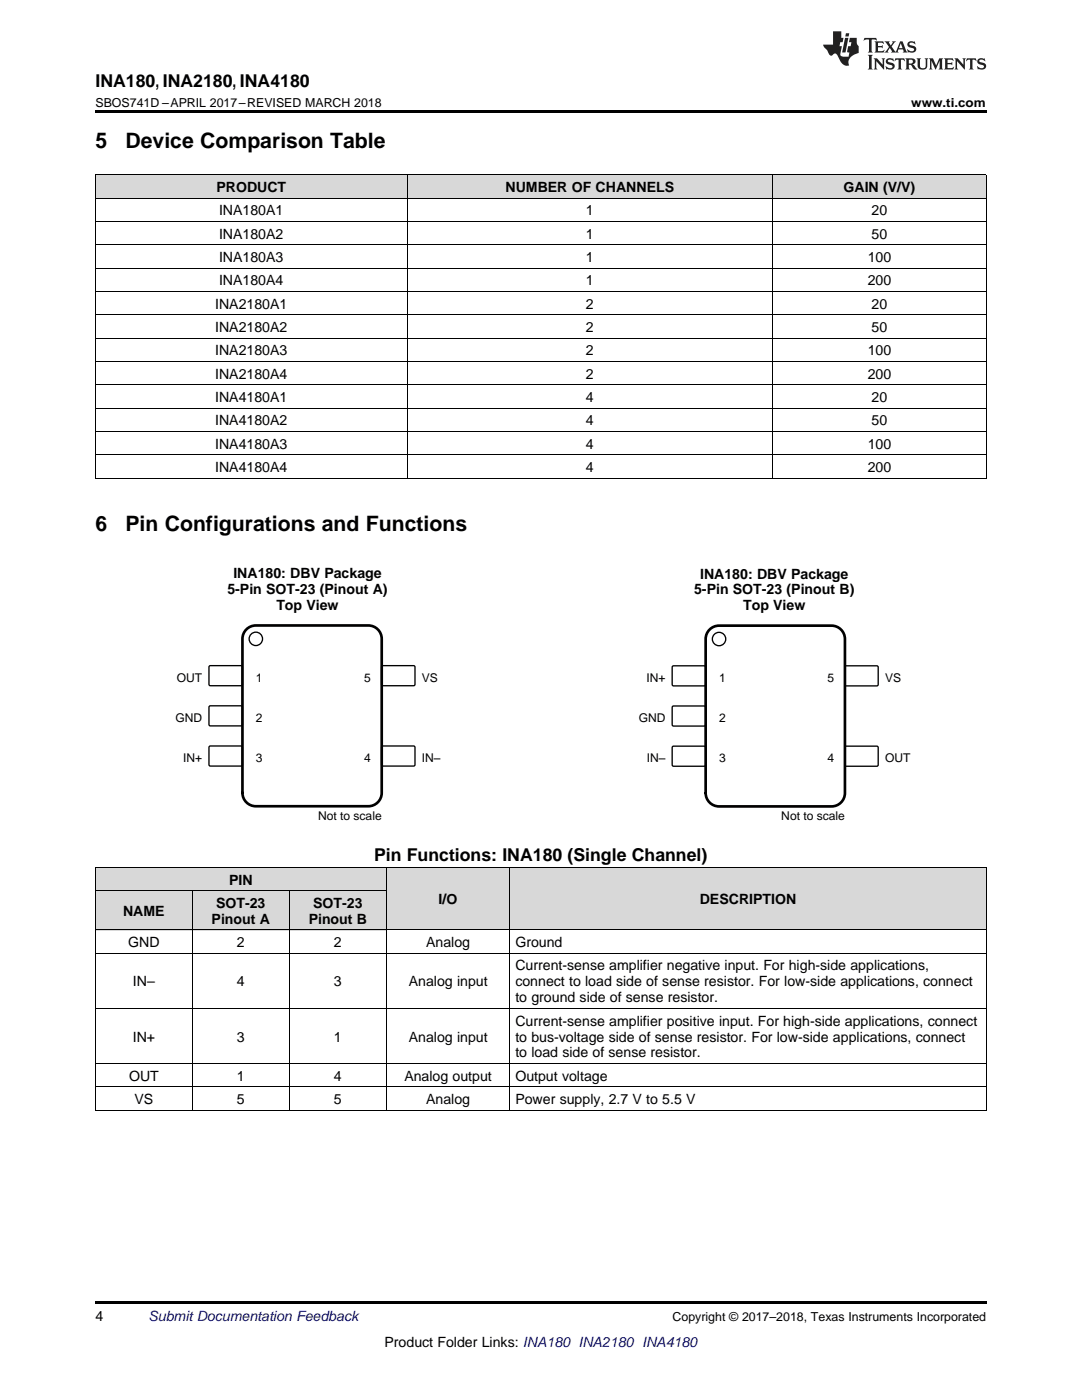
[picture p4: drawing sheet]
<svg xmlns="http://www.w3.org/2000/svg" width="216mm" height="279mm" viewBox="0 0 216 279" stroke-linecap="round" stroke-linejoin="round" font-family="sans-serif">
<g fill="#d8d8d8">
<path d="M77.1 173.1h24.7v12.5h-24.7z"/>
<path d="M101.8 173.1h95v12.5h-95z"/>
<path d="M19 177.8h19.4v7.8h-19.4z"/>
<path d="M38.4 177.8h19.3v7.8h-19.3z"/>
<path d="M57.7 177.8h19.4v7.8h-19.4z"/>
<path d="M19 173.1h19.4v4.7h-19.4z"/>
<path d="M38.4 173.1h19.3v4.7h-19.3z"/>
<path d="M57.7 173.1h19.4v4.7h-19.4z"/>
<path d="M19 34.9h62.3v4.7h-62.3z"/>
<path d="M81.3 34.9h72.9v4.7h-72.9z"/>
<path d="M154.2 34.9h42.6v4.7h-42.6z"/>
</g>
<path d="M19 221.6h.2zM57.6 221.6h.1zM77 221.6h.1zM101.7 221.6h.1zM196.7 221.6h.1zM19 259.7h177.8v.5h-177.8z" fill="#000"/>
<g fill="none" stroke="#000" stroke-width=".2">
<path d="M19 177.7h58.1M19 173.1h177.8M19.1 173.1v48.5M38.3 177.8v43.8M57.7 177.8v43.8M77.1 173.1v48.5M101.7 173.1v48.5M196.8 173.1v48.5M19 190.2h177.8M19 185.6h177.8M19 216.9h177.8M19 212.2h177.8"/>
<path d="M19 201.2h177.8M19 221.6h177.8"/>
</g>
<path d="M134.3 132.9h6.4l.1 .2v3.7l-.3 .1h-6.2l-.2-.3v-3.5z" fill-rule="evenodd" fill="#fff"/>
<path d="M134.3 132.9h6.4l.1 .2v3.7l-.3 .1h-6.2l-.2-.3v-3.5z" fill="none" stroke="#000" stroke-width=".27"/>
<path d="M134.3 140.9h6.4l.1 .3v3.6l-.3 .1h-6.2l-.2-.3v-3.4z" fill-rule="evenodd" fill="#fff"/>
<path d="M134.3 140.9h6.4l.1 .3v3.6l-.3 .1h-6.2l-.2-.3v-3.4z" fill="none" stroke="#000" stroke-width=".27"/>
<path d="M134.3 148.9h6.4l.1 .3v3.6l-.3 .1h-6.2l-.2-.2v-3.5z" fill-rule="evenodd" fill="#fff"/>
<path d="M134.3 148.9h6.4l.1 .3v3.6l-.3 .1h-6.2l-.2-.2v-3.5z" fill="none" stroke="#000" stroke-width=".27"/>
<path d="M168.7 148.9h6.4l.1 .3v3.6l-.2 .1h-6.3l-.1-.2v-3.5z" fill-rule="evenodd" fill="#fff"/>
<path d="M168.7 148.9h6.4l.1 .3v3.6l-.2 .1h-6.3l-.1-.2v-3.5z" fill="none" stroke="#000" stroke-width=".27"/>
<path d="M168.7 132.9h6.4l.1 .2v3.7l-.2 .1h-6.3l-.1-.3v-3.5z" fill-rule="evenodd" fill="#fff"/>
<g fill="none" stroke="#000" stroke-width=".27">
<path d="M168.7 132.9h6.4l.1 .2v3.7l-.2 .1h-6.3l-.1-.3v-3.5z"/>
<circle cx="143.5" cy="127.5" r="1.34"/>
</g>
<path d="M141.8 125.4l1.1-.5h.6h22.4a2.67 2.67 0 0 1 2.7 2.6v30.8a2.67 2.67 0 0 1-2.7 2.6h-22.4a2.67 2.67 0 0 1-2.7-2.6v-30.8a2.67 2.67 0 0 1 1-2.1z" fill="none" stroke="#000" stroke-width=".53"/>
<path d="M41.8 132.9h6.4l.2 .2-.1 3.6-.2 .2-6.3-.1-.1-.2v-3.5z" fill-rule="evenodd" fill="#fff"/>
<path d="M41.8 132.9h6.4l.2 .2-.1 3.6-.2 .2-6.3-.1-.1-.2v-3.5z" fill="none" stroke="#000" stroke-width=".27"/>
<path d="M41.8 140.9h6.4l.2 .2-.1 3.6-.2 .2-6.3-.1-.1-.2v-3.5z" fill-rule="evenodd" fill="#fff"/>
<path d="M41.8 140.9h6.4l.2 .2-.1 3.6-.2 .2-6.3-.1-.1-.2v-3.5z" fill="none" stroke="#000" stroke-width=".27"/>
<path d="M41.8 148.9h6.4l.2 .2-.1 3.7-.2 .1-6.3-.1-.1-.2v-3.5z" fill-rule="evenodd" fill="#fff"/>
<path d="M41.8 148.9h6.4l.2 .2-.1 3.7-.2 .1-6.3-.1-.1-.2v-3.5z" fill="none" stroke="#000" stroke-width=".27"/>
<path d="M76.3 148.9h6.4l.1 .2v3.7l-.3 .1-6.2-.1-.2-.2v-3.5z" fill-rule="evenodd" fill="#fff"/>
<path d="M76.3 148.9h6.4l.1 .2v3.7l-.3 .1-6.2-.1-.2-.2v-3.5z" fill="none" stroke="#000" stroke-width=".27"/>
<path d="M76.3 132.9h6.4l.1 .2v3.6l-.3 .2-6.2-.1-.2-.2v-3.5z" fill-rule="evenodd" fill="#fff"/>
<g fill="none" stroke="#000" stroke-width=".27">
<path d="M76.3 132.9h6.4l.1 .2v3.6l-.3 .2-6.2-.1-.2-.2v-3.5z"/>
<circle cx="51" cy="127.5" r="1.34"/>
</g>
<path d="M49.4 125.4l1-.5 .6-.1h22.5a2.67 2.67 0 0 1 2.7 2.7v30.7a2.67 2.67 0 0 1-2.7 2.7h-22.5a2.67 2.67 0 0 1-2.6-2.7v-30.7a2.67 2.67 0 0 1 1-2.1z" fill="none" stroke="#000" stroke-width=".53"/>
<g fill="none" stroke="#000" stroke-width=".2">
<path d="M19 34.9h177.8v60.6M19 39.5h177.8M19.1 34.9v60.6M81.2 34.9v60.6M154.1 34.9v60.6M19 58.2h177.8M19 53.5h177.8M19 48.8h177.8M19 44.2h177.8M19 76.8h177.8M19 72.1h177.8M19 67.5h177.8"/>
<path d="M19 62.8h177.8M19 95.4h177.8M19 90.8h177.8M19 86.1h177.8M19 81.4h177.8"/>
</g>
<path d="M19 22h177.8v.5h-177.8zM19 95.4l.2 .1zM154.1 95.4l.1 .1zM196.7 95.4l.1 .1z" fill="#000"/>
<g fill="#231f20">
<path d="M172.5 7.6l-.1 .5 .4-.2h.6v.1v2.1l-.2 .4h.9l-.2-.4v-2.1l.1-.1h.5l.5 .2-.2-.5zM174.5 8.3l.2 .3v1.5l-.2 .4h1.8l.2-.6a1.04 1.04 0 0 1-1.3 .2v-.7h.6l.3 .2v-.6l-.3 .2h-.6v-.6l.8-.1 .4 .3-.2-.5zM176.5 8.3l.9 1.1-.9 1.1h.8l-.2-.2 .4-.7 .5 .7-.2 .2h1.5l-.2-.2 .2-.4h.9l.1 .4-.2 .2h1l-.3-.3-.7-1.9h-.5l-.9 2-.8-1 .9-1h-.8l.1 .3-.4 .5-.3-.6 .1-.2zM179.7 8.6l.4 1h-.7zM181.3 8.4a.63 .63 0 0 0-.2 .7 .63 .63 0 0 0 .6 .4l.6 .2 .1 .2a.75 .75 0 0 1-.7 .4 .75 .75 0 0 1-.6-.5l.1 .7 .1-.1a1.11 1.11 0 0 0 1.5-.6 1.13 1.13 0 0 0-1.2-.8l-.1-.4a1.04 1.04 0 0 1 1.2 .2l-.2-.5-.2 .1-.4-.2zM173.2 10.9l.2 .4v2.2l-.2 .4h1l-.3-.4v-2.2l.3-.4zM174.3 11.6l.3 .4v1.5l-.3 .4h.8l-.2-.4v-1.3l1.5 1.7v-1.9l.2-.4h-.7l.2 .4v.9l-1.1-1.3zM177 11.8a.62 .62 0 0 0-.2 .7 .62 .62 0 0 0 .6 .4l.6 .1 .1 .3a.76 .76 0 0 1-.7 .3 .76 .76 0 0 1-.7-.4l.2 .7 .1-.1a1.11 1.11 0 0 0 1.5-.6 1.13 1.13 0 0 0-1.2-.8l-.1-.4a1.04 1.04 0 0 1 1.2 .2l-.2-.6-.2 .1-.5-.1zM178.7 11.6l-.2 .6a.61 .61 0 0 1 .8-.3v1.6l-.2 .4h.9l-.2-.4v-1.6a.63 .63 0 0 1 .7 .3l-.1-.6zM180.6 11.6l.3 .4v1.5l-.3 .4h1l-.2-.2-.1-.8 .6 .2a.76 .76 0 0 0 1.2 .7l-1-1a.58 .58 0 0 0 .6-.5 .58 .58 0 0 0-.5-.6zM181.4 11.9h.1a.45 .45 0 0 1 .5 .1 .45 .45 0 0 1 .1 .5l-.8 .2zM182.9 11.6l.2 .2a2.17 2.17 0 0 0 .3 1.9 .99 .99 0 0 0 1.6-.6v-1.1l.2-.4h-.7l.2 .2a1.92 1.92 0 0 1-.2 1.8 .6 .6 0 0 1-.9-.5v-1.1l.2-.4zM185.4 11.6l.2 .4v1.5l-.2 .4h.7l-.2-.4v-1.4l.8 1.8 .8-1.8v1.4l-.2 .4h.9l-.2-.4v-1.5l.2-.4h-.8l-.6 1.5-.6-1.5zM188.4 11.6l.2 .4v1.5l-.2 .4h1.8l.1-.6a1.04 1.04 0 0 1-1.2 .1v-.6h.5l.4 .2v-.6l-.4 .2h-.5v-.7h.8l.3 .3-.1-.6zM190.5 11.6l.2 .4v1.5l-.2 .4h.7l-.2-.4v-1.3l1.5 1.7v-1.9l.2-.4h-.7l.2 .4v.9l-1.1-1.3zM192.9 11.6l-.1 .6a.61 .61 0 0 1 .7-.3l.1 1.6-.3 .4h1l-.3-.4 .1-1.6a.63 .63 0 0 1 .7 .3l-.1-.6zM195.2 11.8a.62 .62 0 0 0-.2 .7 .62 .62 0 0 0 .6 .4l.6 .1 .1 .3a.76 .76 0 0 1-.7 .3 .76 .76 0 0 1-.6-.4l.1 .7 .1-.1a1.11 1.11 0 0 0 1.6-.6 1.13 1.13 0 0 0-1.3-.8l-.1-.4a1.04 1.04 0 0 1 1.2 .2l-.1-.6-.2 .1-.5-.1z"/>
<path d="M166.2 6.3v2.6h-1.9v.4l.8 .9a.91 .91 0 0 0 1 .8 .56 .56 0 0 1 .5-.3 .56 .56 0 0 1 .5 .3l.4 .8a1.53 1.53 0 0 0 1.9 1.2 1.54 1.54 0 0 1 1-2.1l.9-.3v-1.4a1.52 1.52 0 0 1-.4-1.6h-1.3l-.2 .8h.5l-.2 .8h-.5l-.1 1v.2l.4 .1-.2 .8a1.93 1.93 0 0 1-1.6-.3l.3-1.8h-.5l.2-.8h.4l.2-.8h-.4v-1.3zM168.6 7.6l-.6 2.9h.7l.6-2.9zM168.8 6.6l-.1 .7h.6l.2-.7z"/>
</g>
<g font-size="4.2">
<text x="19" y="29.6">5</text>
<text x="25" y="29.6">Device Comparison Table</text>
<text x="19" y="106">6</text>
<text x="25" y="106">Pin Configurations and Functions</text>
</g>
<g font-size="3.5">
<text x="19" y="17.3">INA180, INA2180, INA4180</text>
<text x="74.6" y="171.9">Pin Functions: INA180 (Single Channel)</text>
</g>
<g font-size="2.8">
<text x="43.2" y="38.3">PRODUCT</text>
<text x="100.9" y="38.3">NUMBER OF CHANNELS</text>
<text x="168.3" y="38.3">GAIN (V/V)</text>
<text x="43.7" y="43">INA180A1</text>
<text x="43.7" y="47.6">INA180A2</text>
<text x="116.9" y="43">1</text>
<text x="116.9" y="47.6">1</text>
<text x="173.9" y="43">20</text>
<text x="173.9" y="47.6">50</text>
<text x="43.7" y="52.3">INA180A3</text>
<text x="116.9" y="52.3">1</text>
<text x="173.1" y="52.3">100</text>
<text x="43.7" y="56.9">INA180A4</text>
<text x="116.9" y="56.9">1</text>
<text x="173.1" y="56.9">200</text>
<text x="42.9" y="61.6">INA2180A1</text>
<text x="116.9" y="61.6">2</text>
<text x="173.9" y="61.6">20</text>
<text x="42.9" y="66.3">INA2180A2</text>
<text x="42.9" y="70.9">INA2180A3</text>
<text x="116.9" y="66.3">2</text>
<text x="116.9" y="70.9">2</text>
<text x="173.1" y="70.9">100</text>
<text x="173.9" y="66.3">50</text>
<text x="42.9" y="75.6">INA2180A4</text>
<text x="116.9" y="75.6">2</text>
<text x="173.1" y="75.6">200</text>
<text x="42.9" y="80.2">INA4180A1</text>
<text x="116.9" y="80.2">4</text>
<text x="173.9" y="80.2">20</text>
<text x="42.9" y="84.9">INA4180A2</text>
<text x="42.9" y="89.5">INA4180A3</text>
<text x="116.9" y="84.9">4</text>
<text x="116.9" y="89.5">4</text>
<text x="173.1" y="89.5">100</text>
<text x="173.9" y="84.9">50</text>
<text x="42.9" y="94.2">INA4180A4</text>
<text x="116.9" y="94.2">4</text>
<text x="173.1" y="94.2">200</text>
<text x="45.4" y="118.6">5-Pin SOT-23 (Pinout A)</text>
<text x="46.6" y="115.4">INA180: DBV Package</text>
<text x="138.5" y="118.6">5-Pin SOT-23 (Pinout B)</text>
<text x="139.7" y="115.5">INA180: DBV Package</text>
<text x="55.1" y="121.8">Top View</text>
<text x="148.3" y="121.8">Top View</text>
<text x="45.7" y="176.5">PIN</text>
<text x="24.6" y="182.8">NAME</text>
<text x="42.2" y="184.4">Pinout A</text>
<text x="43.1" y="181.2">SOT-23</text>
<text x="61.6" y="184.4">Pinout B</text>
<text x="62.5" y="181.2">SOT-23</text>
<text x="87.5" y="180.4">I/O</text>
<text x="139.6" y="180.4">DESCRIPTION</text>
<text x="25.6" y="189">GND</text>
<text x="47.3" y="189">2</text>
<text x="66.6" y="189">2</text>
<text x="85" y="189">Analog</text>
<text x="102.8" y="189">Ground</text>
<text x="26.5" y="196.8">IN–</text>
<text x="47.3" y="196.8">4</text>
<text x="66.6" y="196.8">3</text>
<text x="81.6" y="196.8">Analog input</text>
<text x="102.8" y="193.7">Current-sense amplifier negative input. For high-side applications,</text>
<text x="102.8" y="196.8">connect to load side of sense resistor. For low-side applications, connect</text>
<text x="102.8" y="200">to ground side of sense resistor.</text>
<text x="26.5" y="207.9">IN+</text>
<text x="47.3" y="207.9">3</text>
<text x="66.6" y="207.9">1</text>
<text x="81.6" y="207.9">Analog input</text>
<text x="102.8" y="204.7">Current-sense amplifier positive input. For high-side applications, connect</text>
<text x="102.8" y="207.9">to bus-voltage side of sense resistor. For low-side applications, connect</text>
<text x="25.8" y="215.7">OUT</text>
<text x="47.3" y="215.7">1</text>
<text x="66.6" y="215.7">4</text>
<text x="80.7" y="215.7">Analog output</text>
<text x="102.8" y="211">to load side of sense resistor.</text>
<text x="102.8" y="215.7">Output voltage</text>
<text x="26.8" y="220.3">VS</text>
<text x="47.3" y="220.3">5</text>
<text x="66.6" y="220.3">5</text>
<text x="85" y="220.3">Analog</text>
<text x="102.8" y="220.3">Power supply, 2.7 V to 5.5 V</text>
<text x="19" y="263.6">4</text>
<text x="76.7" y="268.9">Product Folder Links: INA180 INA2180 INA4180</text>
</g>
<text font-size="2.8" fill="#0000c8" x="29.6" y="263.6">Submit Documentation Feedback</text>
<g font-size="2.5">
<text x="19" y="21.4">SBOS741D –APRIL 2017–REVISED MARCH 2018</text>
<text x="181.8" y="21.4">www.ti.com</text>
<text x="134.2" y="263.6">Copyright © 2017–2018, Texas Instruments Incorporated</text>
</g>
<g font-size="2.4">
<text x="35.3" y="136">OUT</text>
<text x="51" y="136">1</text>
<text x="72.7" y="136">5</text>
<text x="84.2" y="136">VS</text>
<text x="129" y="136.1">IN+</text>
<text x="143.5" y="136.1">1</text>
<text x="165.1" y="136.1">5</text>
<text x="176.6" y="136.1">VS</text>
<text x="35" y="144.1">GND</text>
<text x="51" y="144.1">2</text>
<text x="127.4" y="144.1">GND</text>
<text x="143.5" y="144.1">2</text>
<text x="36.6" y="152.1">IN+</text>
<text x="51" y="152.1">3</text>
<text x="72.7" y="152.1">4</text>
<text x="84.2" y="152.1">IN±</text>
<text x="129" y="152.1">IN±</text>
<text x="143.5" y="152.1">3</text>
<text x="165.1" y="152.1">4</text>
<text x="176.6" y="152.1">OUT</text>
<text x="63.5" y="163.6">Not to scale</text>
<text x="155.9" y="163.6">Not to scale</text>
</g>
</svg>
